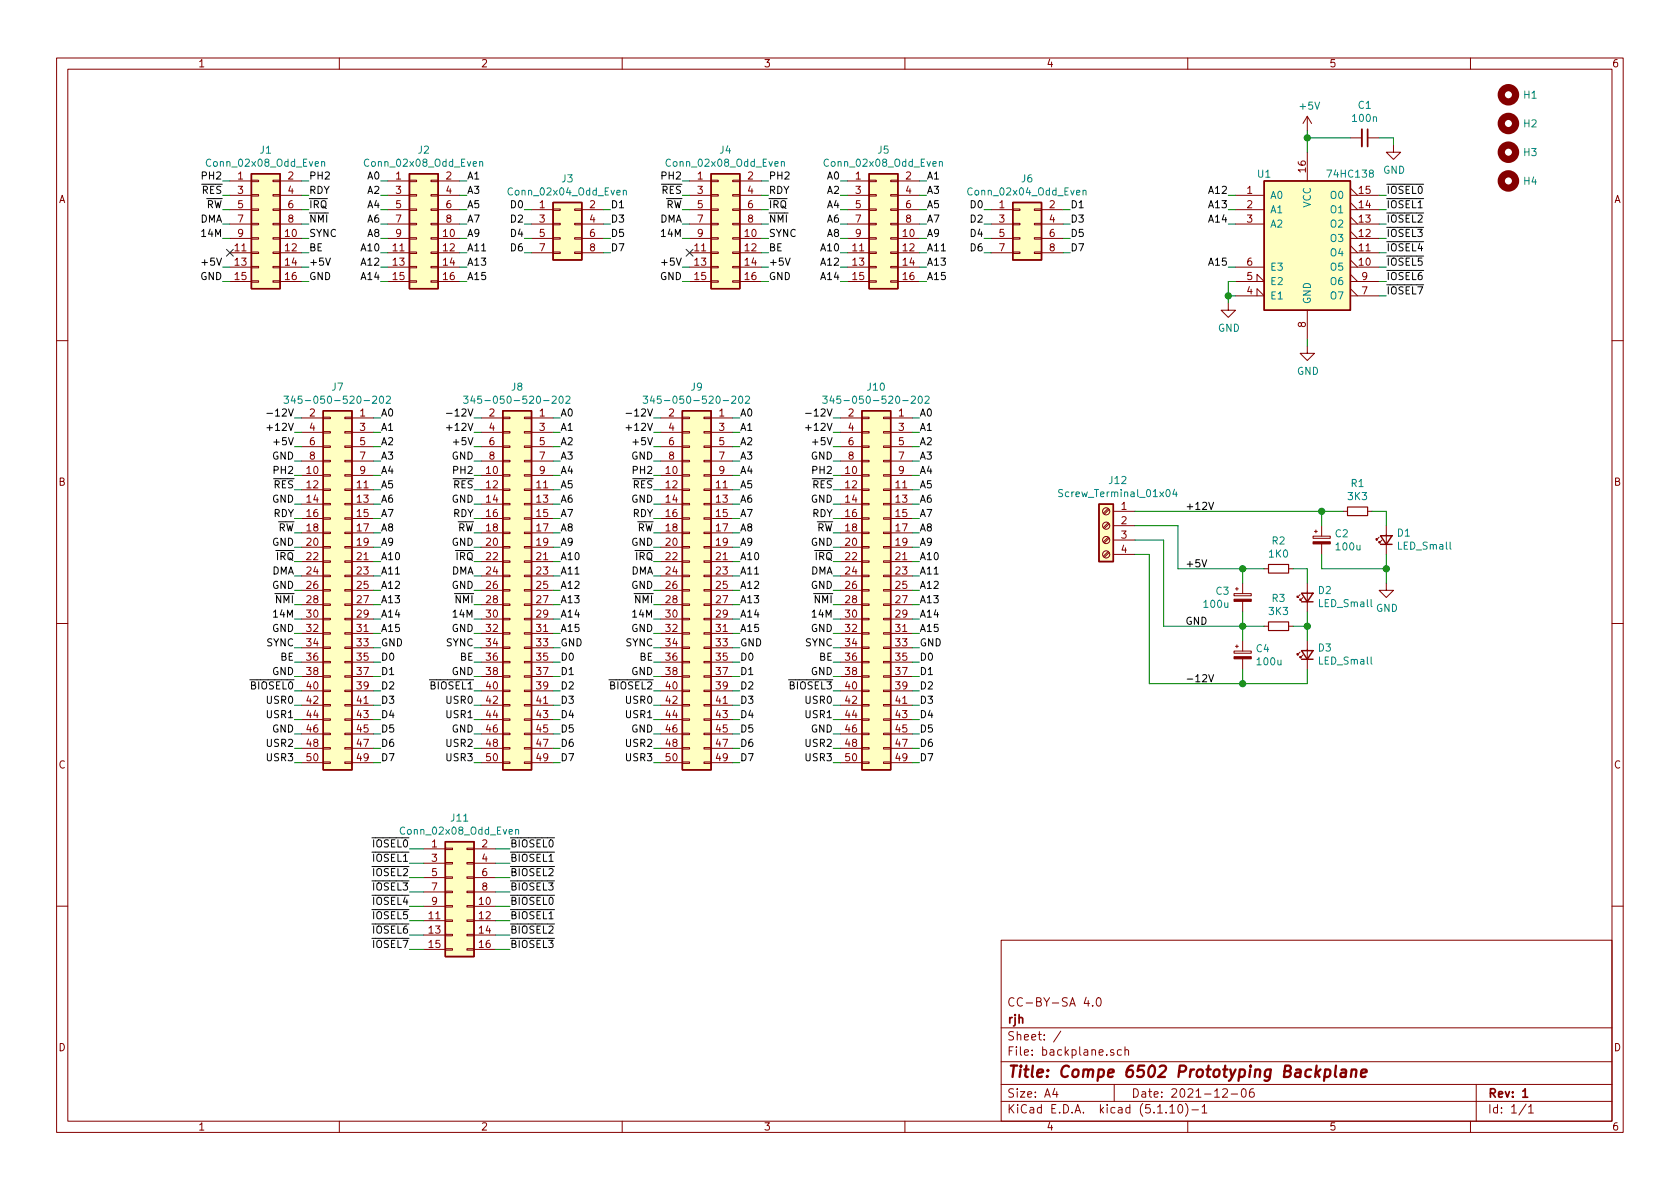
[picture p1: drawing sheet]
EESchema Schematic File Version 4
EELAYER 30 0
EELAYER END
$Descr A4 11693 8268
encoding utf-8
Sheet 1 1
Title "Compe 6502 Prototyping Backplane"
Date "2021-12-06"
Rev "1"
Comp "rjh"
Comment1 "CC-BY-SA 4.0"
Comment2 ""
Comment3 ""
Comment4 ""
$EndDescr
$Comp
L Connector_Generic:Conn_02x08_Odd_Even J1
U 1 1
P 1800 1550
F 0 "J1" H 1850 2067 50  0000 C CNN
F 1 "Conn_02x08_Odd_Even" H 1850 1976 50  0000 C CNN
F 2 "Connector_IDC:IDC-Header_2x08_P2.54mm_Vertical" H 1800 1550 50  0001 C CNN
F 3 "~" H 1800 1550 50  0001 C CNN
F 4 "302-S161" H 1800 1550 50  0001 C CNN "MPN"
F 5 "On Shore" H 1800 1550 50  0001 C CNN "Manufacturer"
	1    1800 1550
	1    0    0    -1  
$EndComp
Text Label 1550 1250 2    50   ~ 0
PH2
Text Label 1550 1350 2    50   ~ 0
~RES
Text Label 1550 1450 2    50   ~ 0
~RW
Text Label 2150 1250 0    50   ~ 0
PH2
Text Label 2150 1350 0    50   ~ 0
RDY
Text Label 2150 1450 0    50   ~ 0
~IRQ
Text Label 2150 1550 0    50   ~ 0
~NMI
Text Label 2150 1650 0    50   ~ 0
SYNC
Text Label 2150 1750 0    50   ~ 0
BE
Text Label 2150 1850 0    50   ~ 0
+5V
Text Label 2150 1950 0    50   ~ 0
GND
Text Label 1550 1950 2    50   ~ 0
GND
Text Label 1550 1850 2    50   ~ 0
+5V
Wire Wire Line
	1550 1250 1600 1250
Wire Wire Line
	1550 1350 1600 1350
Wire Wire Line
	1550 1450 1600 1450
Wire Wire Line
	1550 1850 1600 1850
Wire Wire Line
	1550 1950 1600 1950
Wire Wire Line
	2100 1250 2150 1250
Wire Wire Line
	2100 1350 2150 1350
Wire Wire Line
	2100 1450 2150 1450
Wire Wire Line
	2100 1550 2150 1550
Wire Wire Line
	2100 1650 2150 1650
Wire Wire Line
	2100 1750 2150 1750
Wire Wire Line
	2100 1850 2150 1850
Wire Wire Line
	2100 1950 2150 1950
NoConn ~ 1600 1750
$Comp
L Connector_Generic:Conn_02x08_Odd_Even J2
U 1 1
P 2900 1550
F 0 "J2" H 2950 2067 50  0000 C CNN
F 1 "Conn_02x08_Odd_Even" H 2950 1976 50  0000 C CNN
F 2 "Connector_IDC:IDC-Header_2x08_P2.54mm_Vertical" H 2900 1550 50  0001 C CNN
F 3 "~" H 2900 1550 50  0001 C CNN
F 4 "302-S161" H 2900 1550 50  0001 C CNN "MPN"
F 5 "On Shore" H 2900 1550 50  0001 C CNN "Manufacturer"
	1    2900 1550
	1    0    0    -1  
$EndComp
Text Label 2650 1250 2    50   ~ 0
A0
Text Label 2650 1350 2    50   ~ 0
A2
Text Label 2650 1450 2    50   ~ 0
A4
Text Label 2650 1550 2    50   ~ 0
A6
Text Label 2650 1650 2    50   ~ 0
A8
Text Label 2650 1750 2    50   ~ 0
A10
Text Label 2650 1850 2    50   ~ 0
A12
Text Label 2650 1950 2    50   ~ 0
A14
Text Label 3250 1250 0    50   ~ 0
A1
Text Label 3250 1350 0    50   ~ 0
A3
Text Label 3250 1450 0    50   ~ 0
A5
Text Label 3250 1550 0    50   ~ 0
A7
Text Label 3250 1650 0    50   ~ 0
A9
Text Label 3250 1750 0    50   ~ 0
A11
Text Label 3250 1850 0    50   ~ 0
A13
Text Label 3250 1950 0    50   ~ 0
A15
Wire Wire Line
	2650 1250 2700 1250
Wire Wire Line
	2650 1350 2700 1350
Wire Wire Line
	2650 1450 2700 1450
Wire Wire Line
	2650 1550 2700 1550
Wire Wire Line
	2650 1650 2700 1650
Wire Wire Line
	2650 1750 2700 1750
Wire Wire Line
	2650 1850 2700 1850
Wire Wire Line
	2650 1950 2700 1950
Wire Wire Line
	3200 1250 3250 1250
Wire Wire Line
	3200 1350 3250 1350
Wire Wire Line
	3200 1450 3250 1450
Wire Wire Line
	3200 1550 3250 1550
Wire Wire Line
	3200 1650 3250 1650
Wire Wire Line
	3200 1750 3250 1750
Wire Wire Line
	3200 1850 3250 1850
Wire Wire Line
	3200 1950 3250 1950
$Comp
L Connector_Generic:Conn_02x04_Odd_Even J3
U 1 1
P 3900 1550
F 0 "J3" H 3950 1867 50  0000 C CNN
F 1 "Conn_02x04_Odd_Even" H 3950 1776 50  0000 C CNN
F 2 "Connector_IDC:IDC-Header_2x04_P2.54mm_Vertical" H 3900 1550 50  0001 C CNN
F 3 "~" H 3900 1550 50  0001 C CNN
F 4 "75869-132LF" H 3900 1550 50  0001 C CNN "MPN"
F 5 "Amphenol FCI" H 3900 1550 50  0001 C CNN "Manufacturer"
	1    3900 1550
	1    0    0    -1  
$EndComp
Text Label 3650 1450 2    50   ~ 0
D0
Text Label 3650 1550 2    50   ~ 0
D2
Text Label 3650 1650 2    50   ~ 0
D4
Text Label 3650 1750 2    50   ~ 0
D6
Text Label 4250 1450 0    50   ~ 0
D1
Text Label 4250 1550 0    50   ~ 0
D3
Text Label 4250 1650 0    50   ~ 0
D5
Text Label 4250 1750 0    50   ~ 0
D7
Wire Wire Line
	3650 1450 3700 1450
Wire Wire Line
	3650 1550 3700 1550
Wire Wire Line
	3650 1650 3700 1650
Wire Wire Line
	3650 1750 3700 1750
Wire Wire Line
	4200 1450 4250 1450
Wire Wire Line
	4200 1550 4250 1550
Wire Wire Line
	4200 1650 4250 1650
Wire Wire Line
	4200 1750 4250 1750
$Comp
L 74xx:74LS138 U1
U 1 1
P 9100 1650
F 0 "U1" H 8800 2100 50  0000 C CNN
F 1 "74HC138" H 9400 2100 50  0000 C CNN
F 2 "Package_DIP:DIP-16_W7.62mm_LongPads" H 9100 1650 50  0001 C CNN
F 3 "http://www.ti.com/lit/gpn/sn74HC138" H 9100 1650 50  0001 C CNN
F 4 "SN74HC138N" H 9100 1650 50  0001 C CNN "MPN"
F 5 "Texas Instruments" H 9100 1650 50  0001 C CNN "Manufacturer"
	1    9100 1650
	1    0    0    -1  
$EndComp
Text Label 8550 1850 2    50   ~ 0
A15
Text Label 8550 1550 2    50   ~ 0
A14
Text Label 8550 1450 2    50   ~ 0
A13
Text Label 8550 1350 2    50   ~ 0
A12
Wire Wire Line
	8550 1350 8600 1350
Wire Wire Line
	8550 1450 8600 1450
Wire Wire Line
	8550 1550 8600 1550
Wire Wire Line
	8550 1850 8600 1850
$Comp
L power:GND #PWR02
U 1 1
P 8550 2100
F 0 "#PWR02" H 8550 1850 50  0001 C CNN
F 1 "GND" H 8555 1927 50  0000 C CNN
F 2 "" H 8550 2100 50  0001 C CNN
F 3 "" H 8550 2100 50  0001 C CNN
	1    8550 2100
	1    0    0    -1  
$EndComp
Wire Wire Line
	8600 1950 8550 1950
Wire Wire Line
	8550 1950 8550 2050
Wire Wire Line
	8550 2050 8600 2050
Connection ~ 8550 2050
Wire Wire Line
	8550 2050 8550 2100
$Comp
L power:GND #PWR03
U 1 1
P 9100 2400
F 0 "#PWR03" H 9100 2150 50  0001 C CNN
F 1 "GND" H 9105 2227 50  0000 C CNN
F 2 "" H 9100 2400 50  0001 C CNN
F 3 "" H 9100 2400 50  0001 C CNN
	1    9100 2400
	1    0    0    -1  
$EndComp
Wire Wire Line
	9100 2350 9100 2400
$Comp
L power:+5V #PWR01
U 1 1
P 9100 900
F 0 "#PWR01" H 9100 750 50  0001 C CNN
F 1 "+5V" H 9115 1073 50  0000 C CNN
F 2 "" H 9100 900 50  0001 C CNN
F 3 "" H 9100 900 50  0001 C CNN
	1    9100 900 
	1    0    0    -1  
$EndComp
Wire Wire Line
	9100 900  9100 950 
Wire Wire Line
	9600 1350 9650 1350
Wire Wire Line
	9600 1450 9650 1450
Wire Wire Line
	9600 1550 9650 1550
Wire Wire Line
	9600 1650 9650 1650
Wire Wire Line
	9600 1750 9650 1750
Wire Wire Line
	9600 1850 9650 1850
Wire Wire Line
	9600 1950 9650 1950
Wire Wire Line
	9600 2050 9650 2050
$Comp
L Connector_Generic:Conn_02x08_Odd_Even J4
U 1 1
P 5000 1550
F 0 "J4" H 5050 2067 50  0000 C CNN
F 1 "Conn_02x08_Odd_Even" H 5050 1976 50  0000 C CNN
F 2 "Connector_IDC:IDC-Header_2x08_P2.54mm_Vertical" H 5000 1550 50  0001 C CNN
F 3 "~" H 5000 1550 50  0001 C CNN
F 4 "302-S161" H 5000 1550 50  0001 C CNN "MPN"
F 5 "On Shore" H 5000 1550 50  0001 C CNN "Manufacturer"
	1    5000 1550
	1    0    0    -1  
$EndComp
Text Label 4750 1250 2    50   ~ 0
PH2
Text Label 4750 1350 2    50   ~ 0
~RES
Text Label 4750 1450 2    50   ~ 0
~RW
Text Label 5350 1250 0    50   ~ 0
PH2
Text Label 5350 1350 0    50   ~ 0
RDY
Text Label 5350 1450 0    50   ~ 0
~IRQ
Text Label 5350 1550 0    50   ~ 0
~NMI
Text Label 5350 1650 0    50   ~ 0
SYNC
Text Label 5350 1750 0    50   ~ 0
BE
Text Label 5350 1850 0    50   ~ 0
+5V
Text Label 5350 1950 0    50   ~ 0
GND
Text Label 4750 1950 2    50   ~ 0
GND
Text Label 4750 1850 2    50   ~ 0
+5V
Wire Wire Line
	4750 1250 4800 1250
Wire Wire Line
	4750 1350 4800 1350
Wire Wire Line
	4750 1450 4800 1450
Wire Wire Line
	4750 1850 4800 1850
Wire Wire Line
	4750 1950 4800 1950
Wire Wire Line
	5300 1250 5350 1250
Wire Wire Line
	5300 1350 5350 1350
Wire Wire Line
	5300 1450 5350 1450
Wire Wire Line
	5300 1550 5350 1550
Wire Wire Line
	5300 1650 5350 1650
Wire Wire Line
	5300 1750 5350 1750
Wire Wire Line
	5300 1850 5350 1850
Wire Wire Line
	5300 1950 5350 1950
NoConn ~ 4800 1750
$Comp
L Connector_Generic:Conn_02x08_Odd_Even J5
U 1 1
P 6100 1550
F 0 "J5" H 6150 2067 50  0000 C CNN
F 1 "Conn_02x08_Odd_Even" H 6150 1976 50  0000 C CNN
F 2 "Connector_IDC:IDC-Header_2x08_P2.54mm_Vertical" H 6100 1550 50  0001 C CNN
F 3 "~" H 6100 1550 50  0001 C CNN
F 4 "302-S161" H 6100 1550 50  0001 C CNN "MPN"
F 5 "On Shore" H 6100 1550 50  0001 C CNN "Manufacturer"
	1    6100 1550
	1    0    0    -1  
$EndComp
Text Label 5850 1250 2    50   ~ 0
A0
Text Label 5850 1350 2    50   ~ 0
A2
Text Label 5850 1450 2    50   ~ 0
A4
Text Label 5850 1550 2    50   ~ 0
A6
Text Label 5850 1650 2    50   ~ 0
A8
Text Label 5850 1750 2    50   ~ 0
A10
Text Label 5850 1850 2    50   ~ 0
A12
Text Label 5850 1950 2    50   ~ 0
A14
Text Label 6450 1250 0    50   ~ 0
A1
Text Label 6450 1350 0    50   ~ 0
A3
Text Label 6450 1450 0    50   ~ 0
A5
Text Label 6450 1550 0    50   ~ 0
A7
Text Label 6450 1650 0    50   ~ 0
A9
Text Label 6450 1750 0    50   ~ 0
A11
Text Label 6450 1850 0    50   ~ 0
A13
Text Label 6450 1950 0    50   ~ 0
A15
Wire Wire Line
	5850 1250 5900 1250
Wire Wire Line
	5850 1350 5900 1350
Wire Wire Line
	5850 1450 5900 1450
Wire Wire Line
	5850 1550 5900 1550
Wire Wire Line
	5850 1650 5900 1650
Wire Wire Line
	5850 1750 5900 1750
Wire Wire Line
	5850 1850 5900 1850
Wire Wire Line
	5850 1950 5900 1950
Wire Wire Line
	6400 1250 6450 1250
Wire Wire Line
	6400 1350 6450 1350
Wire Wire Line
	6400 1450 6450 1450
Wire Wire Line
	6400 1550 6450 1550
Wire Wire Line
	6400 1650 6450 1650
Wire Wire Line
	6400 1750 6450 1750
Wire Wire Line
	6400 1850 6450 1850
Wire Wire Line
	6400 1950 6450 1950
$Comp
L Connector_Generic:Conn_02x04_Odd_Even J6
U 1 1
P 7100 1550
F 0 "J6" H 7150 1867 50  0000 C CNN
F 1 "Conn_02x04_Odd_Even" H 7150 1776 50  0000 C CNN
F 2 "Connector_IDC:IDC-Header_2x04_P2.54mm_Vertical" H 7100 1550 50  0001 C CNN
F 3 "~" H 7100 1550 50  0001 C CNN
F 4 "75869-132LF" H 7100 1550 50  0001 C CNN "MPN"
F 5 "Amphenol FCI" H 7100 1550 50  0001 C CNN "Manufacturer"
	1    7100 1550
	1    0    0    -1  
$EndComp
Text Label 6850 1450 2    50   ~ 0
D0
Text Label 6850 1550 2    50   ~ 0
D2
Text Label 6850 1650 2    50   ~ 0
D4
Text Label 6850 1750 2    50   ~ 0
D6
Text Label 7450 1450 0    50   ~ 0
D1
Text Label 7450 1550 0    50   ~ 0
D3
Text Label 7450 1650 0    50   ~ 0
D5
Text Label 7450 1750 0    50   ~ 0
D7
Wire Wire Line
	6850 1450 6900 1450
Wire Wire Line
	6850 1550 6900 1550
Wire Wire Line
	6850 1650 6900 1650
Wire Wire Line
	6850 1750 6900 1750
Wire Wire Line
	7400 1450 7450 1450
Wire Wire Line
	7400 1550 7450 1550
Wire Wire Line
	7400 1650 7450 1650
Wire Wire Line
	7400 1750 7450 1750
$Comp
L Connector_Generic:Conn_02x25_Odd_Even J7
U 1 1
P 2400 4100
F 0 "J7" H 2450 5517 50  0000 C CNN
F 1 "345-050-520-202" H 2450 5426 50  0000 C CNN
F 2 "Connectors_Custom:EDAC_345-050-520-202" H 2400 4100 50  0001 C CNN
F 3 "~" H 2400 4100 50  0001 C CNN
F 4 "345-050-520-202" H 2400 4100 50  0001 C CNN "MPN"
F 5 "EDAC" H 2400 4100 50  0001 C CNN "Manufacturer"
	1    2400 4100
	-1   0    0    -1  
$EndComp
Wire Wire Line
	2050 2900 2100 2900
Wire Wire Line
	2050 3000 2100 3000
Wire Wire Line
	2050 3100 2100 3100
Wire Wire Line
	2050 3200 2100 3200
Wire Wire Line
	2050 3300 2100 3300
Wire Wire Line
	2050 3400 2100 3400
Wire Wire Line
	2050 3500 2100 3500
Wire Wire Line
	2050 3600 2100 3600
Wire Wire Line
	2050 3700 2100 3700
Wire Wire Line
	2050 3800 2100 3800
Wire Wire Line
	2050 3900 2100 3900
Wire Wire Line
	2050 4000 2100 4000
Wire Wire Line
	2050 4100 2100 4100
Wire Wire Line
	2050 4200 2100 4200
Wire Wire Line
	2050 4300 2100 4300
Wire Wire Line
	2050 4400 2100 4400
Wire Wire Line
	2050 4500 2100 4500
Wire Wire Line
	2050 4600 2100 4600
Wire Wire Line
	2050 4700 2100 4700
Wire Wire Line
	2050 4800 2100 4800
Wire Wire Line
	2050 4900 2100 4900
Wire Wire Line
	2050 5000 2100 5000
Wire Wire Line
	2050 5100 2100 5100
Wire Wire Line
	2050 5200 2100 5200
Wire Wire Line
	2050 5300 2100 5300
Wire Wire Line
	2600 2900 2650 2900
Wire Wire Line
	2600 3000 2650 3000
Wire Wire Line
	2600 3100 2650 3100
Wire Wire Line
	2600 3200 2650 3200
Wire Wire Line
	2600 3300 2650 3300
Wire Wire Line
	2600 3400 2650 3400
Wire Wire Line
	2600 3500 2650 3500
Wire Wire Line
	2600 3600 2650 3600
Wire Wire Line
	2600 3700 2650 3700
Wire Wire Line
	2600 3800 2650 3800
Wire Wire Line
	2600 3900 2650 3900
Wire Wire Line
	2600 4000 2650 4000
Wire Wire Line
	2600 4100 2650 4100
Wire Wire Line
	2600 4200 2650 4200
Wire Wire Line
	2600 4300 2650 4300
Wire Wire Line
	2600 4400 2650 4400
Wire Wire Line
	2600 4500 2650 4500
Wire Wire Line
	2600 4600 2650 4600
Wire Wire Line
	2600 4700 2650 4700
Wire Wire Line
	2600 4800 2650 4800
Wire Wire Line
	2600 4900 2650 4900
Wire Wire Line
	2600 5000 2650 5000
Wire Wire Line
	2600 5100 2650 5100
Wire Wire Line
	2600 5200 2650 5200
Wire Wire Line
	2600 5300 2650 5300
$Comp
L Connector_Generic:Conn_02x25_Odd_Even J8
U 1 1
P 3650 4100
F 0 "J8" H 3700 5517 50  0000 C CNN
F 1 "345-050-520-202" H 3700 5426 50  0000 C CNN
F 2 "Connectors_Custom:EDAC_345-050-520-202" H 3650 4100 50  0001 C CNN
F 3 "~" H 3650 4100 50  0001 C CNN
F 4 "345-050-520-202" H 3650 4100 50  0001 C CNN "MPN"
F 5 "EDAC" H 3650 4100 50  0001 C CNN "Manufacturer"
	1    3650 4100
	-1   0    0    -1  
$EndComp
Wire Wire Line
	3300 2900 3350 2900
Wire Wire Line
	3300 3000 3350 3000
Wire Wire Line
	3300 3100 3350 3100
Wire Wire Line
	3300 3200 3350 3200
Wire Wire Line
	3300 3300 3350 3300
Wire Wire Line
	3300 3400 3350 3400
Wire Wire Line
	3300 3500 3350 3500
Wire Wire Line
	3300 3600 3350 3600
Wire Wire Line
	3300 3700 3350 3700
Wire Wire Line
	3300 3800 3350 3800
Wire Wire Line
	3300 3900 3350 3900
Wire Wire Line
	3300 4000 3350 4000
Wire Wire Line
	3300 4100 3350 4100
Wire Wire Line
	3300 4200 3350 4200
Wire Wire Line
	3300 4300 3350 4300
Wire Wire Line
	3300 4400 3350 4400
Wire Wire Line
	3300 4500 3350 4500
Wire Wire Line
	3300 4600 3350 4600
Wire Wire Line
	3300 4700 3350 4700
Wire Wire Line
	3300 4800 3350 4800
Wire Wire Line
	3300 4900 3350 4900
Wire Wire Line
	3300 5000 3350 5000
Wire Wire Line
	3300 5100 3350 5100
Wire Wire Line
	3300 5200 3350 5200
Wire Wire Line
	3300 5300 3350 5300
Wire Wire Line
	3850 2900 3900 2900
Wire Wire Line
	3850 3000 3900 3000
Wire Wire Line
	3850 3100 3900 3100
Wire Wire Line
	3850 3200 3900 3200
Wire Wire Line
	3850 3300 3900 3300
Wire Wire Line
	3850 3400 3900 3400
Wire Wire Line
	3850 3500 3900 3500
Wire Wire Line
	3850 3600 3900 3600
Wire Wire Line
	3850 3700 3900 3700
Wire Wire Line
	3850 3800 3900 3800
Wire Wire Line
	3850 3900 3900 3900
Wire Wire Line
	3850 4000 3900 4000
Wire Wire Line
	3850 4100 3900 4100
Wire Wire Line
	3850 4200 3900 4200
Wire Wire Line
	3850 4300 3900 4300
Wire Wire Line
	3850 4400 3900 4400
Wire Wire Line
	3850 4500 3900 4500
Wire Wire Line
	3850 4600 3900 4600
Wire Wire Line
	3850 4700 3900 4700
Wire Wire Line
	3850 4800 3900 4800
Wire Wire Line
	3850 4900 3900 4900
Wire Wire Line
	3850 5000 3900 5000
Wire Wire Line
	3850 5100 3900 5100
Wire Wire Line
	3850 5200 3900 5200
Wire Wire Line
	3850 5300 3900 5300
$Comp
L Connector_Generic:Conn_02x25_Odd_Even J9
U 1 1
P 4900 4100
F 0 "J9" H 4950 5517 50  0000 C CNN
F 1 "345-050-520-202" H 4950 5426 50  0000 C CNN
F 2 "Connectors_Custom:EDAC_345-050-520-202" H 4900 4100 50  0001 C CNN
F 3 "~" H 4900 4100 50  0001 C CNN
F 4 "345-050-520-202" H 4900 4100 50  0001 C CNN "MPN"
F 5 "EDAC" H 4900 4100 50  0001 C CNN "Manufacturer"
	1    4900 4100
	-1   0    0    -1  
$EndComp
Wire Wire Line
	4550 2900 4600 2900
Wire Wire Line
	4550 3000 4600 3000
Wire Wire Line
	4550 3100 4600 3100
Wire Wire Line
	4550 3200 4600 3200
Wire Wire Line
	4550 3300 4600 3300
Wire Wire Line
	4550 3400 4600 3400
Wire Wire Line
	4550 3500 4600 3500
Wire Wire Line
	4550 3600 4600 3600
Wire Wire Line
	4550 3700 4600 3700
Wire Wire Line
	4550 3800 4600 3800
Wire Wire Line
	4550 3900 4600 3900
Wire Wire Line
	4550 4000 4600 4000
Wire Wire Line
	4550 4100 4600 4100
Wire Wire Line
	4550 4200 4600 4200
Wire Wire Line
	4550 4300 4600 4300
Wire Wire Line
	4550 4400 4600 4400
Wire Wire Line
	4550 4500 4600 4500
Wire Wire Line
	4550 4600 4600 4600
Wire Wire Line
	4550 4700 4600 4700
Wire Wire Line
	4550 4800 4600 4800
Wire Wire Line
	4550 4900 4600 4900
Wire Wire Line
	4550 5000 4600 5000
Wire Wire Line
	4550 5100 4600 5100
Wire Wire Line
	4550 5200 4600 5200
Wire Wire Line
	4550 5300 4600 5300
Wire Wire Line
	5100 2900 5150 2900
Wire Wire Line
	5100 3000 5150 3000
Wire Wire Line
	5100 3100 5150 3100
Wire Wire Line
	5100 3200 5150 3200
Wire Wire Line
	5100 3300 5150 3300
Wire Wire Line
	5100 3400 5150 3400
Wire Wire Line
	5100 3500 5150 3500
Wire Wire Line
	5100 3600 5150 3600
Wire Wire Line
	5100 3700 5150 3700
Wire Wire Line
	5100 3800 5150 3800
Wire Wire Line
	5100 3900 5150 3900
Wire Wire Line
	5100 4000 5150 4000
Wire Wire Line
	5100 4100 5150 4100
Wire Wire Line
	5100 4200 5150 4200
Wire Wire Line
	5100 4300 5150 4300
Wire Wire Line
	5100 4400 5150 4400
Wire Wire Line
	5100 4500 5150 4500
Wire Wire Line
	5100 4600 5150 4600
Wire Wire Line
	5100 4700 5150 4700
Wire Wire Line
	5100 4800 5150 4800
Wire Wire Line
	5100 4900 5150 4900
Wire Wire Line
	5100 5000 5150 5000
Wire Wire Line
	5100 5100 5150 5100
Wire Wire Line
	5100 5200 5150 5200
Wire Wire Line
	5100 5300 5150 5300
$Comp
L Connector_Generic:Conn_02x25_Odd_Even J10
U 1 1
P 6150 4100
F 0 "J10" H 6200 5517 50  0000 C CNN
F 1 "345-050-520-202" H 6200 5426 50  0000 C CNN
F 2 "Connectors_Custom:EDAC_345-050-520-202" H 6150 4100 50  0001 C CNN
F 3 "~" H 6150 4100 50  0001 C CNN
F 4 "345-050-520-202" H 6150 4100 50  0001 C CNN "MPN"
F 5 "EDAC" H 6150 4100 50  0001 C CNN "Manufacturer"
	1    6150 4100
	-1   0    0    -1  
$EndComp
Wire Wire Line
	5800 2900 5850 2900
Wire Wire Line
	5800 3000 5850 3000
Wire Wire Line
	5800 3100 5850 3100
Wire Wire Line
	5800 3200 5850 3200
Wire Wire Line
	5800 3300 5850 3300
Wire Wire Line
	5800 3400 5850 3400
Wire Wire Line
	5800 3500 5850 3500
Wire Wire Line
	5800 3600 5850 3600
Wire Wire Line
	5800 3700 5850 3700
Wire Wire Line
	5800 3800 5850 3800
Wire Wire Line
	5800 3900 5850 3900
Wire Wire Line
	5800 4000 5850 4000
Wire Wire Line
	5800 4100 5850 4100
Wire Wire Line
	5800 4200 5850 4200
Wire Wire Line
	5800 4300 5850 4300
Wire Wire Line
	5800 4400 5850 4400
Wire Wire Line
	5800 4500 5850 4500
Wire Wire Line
	5800 4600 5850 4600
Wire Wire Line
	5800 4700 5850 4700
Wire Wire Line
	5800 4800 5850 4800
Wire Wire Line
	5800 4900 5850 4900
Wire Wire Line
	5800 5000 5850 5000
Wire Wire Line
	5800 5100 5850 5100
Wire Wire Line
	5800 5200 5850 5200
Wire Wire Line
	5800 5300 5850 5300
Wire Wire Line
	6350 2900 6400 2900
Wire Wire Line
	6350 3000 6400 3000
Wire Wire Line
	6350 3100 6400 3100
Wire Wire Line
	6350 3200 6400 3200
Wire Wire Line
	6350 3300 6400 3300
Wire Wire Line
	6350 3400 6400 3400
Wire Wire Line
	6350 3500 6400 3500
Wire Wire Line
	6350 3600 6400 3600
Wire Wire Line
	6350 3700 6400 3700
Wire Wire Line
	6350 3800 6400 3800
Wire Wire Line
	6350 3900 6400 3900
Wire Wire Line
	6350 4000 6400 4000
Wire Wire Line
	6350 4100 6400 4100
Wire Wire Line
	6350 4200 6400 4200
Wire Wire Line
	6350 4300 6400 4300
Wire Wire Line
	6350 4400 6400 4400
Wire Wire Line
	6350 4500 6400 4500
Wire Wire Line
	6350 4600 6400 4600
Wire Wire Line
	6350 4700 6400 4700
Wire Wire Line
	6350 4800 6400 4800
Wire Wire Line
	6350 4900 6400 4900
Wire Wire Line
	6350 5000 6400 5000
Wire Wire Line
	6350 5100 6400 5100
Wire Wire Line
	6350 5200 6400 5200
Wire Wire Line
	6350 5300 6400 5300
Text Label 1550 1550 2    50   ~ 0
DMA
Text Label 4750 1550 2    50   ~ 0
DMA
Wire Wire Line
	4800 1550 4750 1550
Wire Wire Line
	1600 1550 1550 1550
Text Label 9650 1350 0    50   ~ 0
~IOSEL0
Text Label 9650 1450 0    50   ~ 0
~IOSEL1
Text Label 9650 1550 0    50   ~ 0
~IOSEL2
Text Label 9650 1650 0    50   ~ 0
~IOSEL3
Text Label 9650 1750 0    50   ~ 0
~IOSEL4
Text Label 9650 1850 0    50   ~ 0
~IOSEL5
Text Label 9650 1950 0    50   ~ 0
~IOSEL6
Text Label 9650 2050 0    50   ~ 0
~IOSEL7
Text Label 2850 6600 2    50   ~ 0
~IOSEL7
Text Label 2850 6500 2    50   ~ 0
~IOSEL6
Text Label 2850 6400 2    50   ~ 0
~IOSEL5
Text Label 2850 6300 2    50   ~ 0
~IOSEL4
Text Label 2850 6200 2    50   ~ 0
~IOSEL3
Text Label 2850 6100 2    50   ~ 0
~IOSEL2
Text Label 2850 6000 2    50   ~ 0
~IOSEL1
Text Label 2850 5900 2    50   ~ 0
~IOSEL0
$Comp
L Device:C_Small C1
U 1 1
P 9500 950
F 0 "C1" V 9271 950 50  0000 C CNN
F 1 "100n" V 9362 950 50  0000 C CNN
F 2 "Capacitor_THT:C_Disc_D5.0mm_W2.5mm_P2.50mm" H 9500 950 50  0001 C CNN
F 3 "~" H 9500 950 50  0001 C CNN
F 4 "K104K15X7RF5TL2 " H 9500 950 50  0001 C CNN "MPN"
F 5 "Vishay" H 9500 950 50  0001 C CNN "Manufacturer"
	1    9500 950 
	0    1    1    0   
$EndComp
Wire Wire Line
	9100 950  9400 950 
Connection ~ 9100 950 
Wire Wire Line
	9100 950  9100 1050
Wire Wire Line
	9600 950  9700 950 
Wire Wire Line
	9700 950  9700 1000
$Comp
L power:GND #PWR04
U 1 1
P 9700 1000
F 0 "#PWR04" H 9700 750 50  0001 C CNN
F 1 "GND" H 9705 827 50  0000 C CNN
F 2 "" H 9700 1000 50  0001 C CNN
F 3 "" H 9700 1000 50  0001 C CNN
	1    9700 1000
	1    0    0    -1  
$EndComp
$Comp
L Mechanical:MountingHole H1
U 1 1
P 10500 650
F 0 "H1" H 10600 650 50  0000 L CNN
F 1 "MountingHole" H 10600 605 50  0001 L CNN
F 2 "MountingHole:MountingHole_3.2mm_M3" H 10500 650 50  0001 C CNN
F 3 "~" H 10500 650 50  0001 C CNN
	1    10500 650 
	1    0    0    -1  
$EndComp
$Comp
L Mechanical:MountingHole H2
U 1 1
P 10500 850
F 0 "H2" H 10600 850 50  0000 L CNN
F 1 "MountingHole" H 10600 805 50  0001 L CNN
F 2 "MountingHole:MountingHole_3.2mm_M3" H 10500 850 50  0001 C CNN
F 3 "~" H 10500 850 50  0001 C CNN
	1    10500 850 
	1    0    0    -1  
$EndComp
$Comp
L Mechanical:MountingHole H3
U 1 1
P 10500 1050
F 0 "H3" H 10600 1050 50  0000 L CNN
F 1 "MountingHole" H 10600 1005 50  0001 L CNN
F 2 "MountingHole:MountingHole_3.2mm_M3" H 10500 1050 50  0001 C CNN
F 3 "~" H 10500 1050 50  0001 C CNN
	1    10500 1050
	1    0    0    -1  
$EndComp
$Comp
L Mechanical:MountingHole H4
U 1 1
P 10500 1250
F 0 "H4" H 10600 1250 50  0000 L CNN
F 1 "MountingHole" H 10600 1205 50  0001 L CNN
F 2 "MountingHole:MountingHole_3.2mm_M3" H 10500 1250 50  0001 C CNN
F 3 "~" H 10500 1250 50  0001 C CNN
	1    10500 1250
	1    0    0    -1  
$EndComp
Text Label 4750 1650 2    50   ~ 0
14M
Text Label 1550 1650 2    50   ~ 0
14M
Wire Wire Line
	4800 1650 4750 1650
Wire Wire Line
	1550 1650 1600 1650
Text Label 2650 2900 0    50   ~ 0
A0
Text Label 2650 3000 0    50   ~ 0
A1
Text Label 2650 3100 0    50   ~ 0
A2
Text Label 2650 3200 0    50   ~ 0
A3
Text Label 2650 3300 0    50   ~ 0
A4
Text Label 2650 3400 0    50   ~ 0
A5
Text Label 2650 3500 0    50   ~ 0
A6
Text Label 2650 3600 0    50   ~ 0
A7
Text Label 2650 3700 0    50   ~ 0
A8
Text Label 2650 3800 0    50   ~ 0
A9
Text Label 2650 3900 0    50   ~ 0
A10
Text Label 2650 4000 0    50   ~ 0
A11
Text Label 2650 4100 0    50   ~ 0
A12
Text Label 2650 4200 0    50   ~ 0
A13
Text Label 2650 4300 0    50   ~ 0
A14
Text Label 2650 4400 0    50   ~ 0
A15
Text Label 2650 4500 0    50   ~ 0
GND
Text Label 2650 4600 0    50   ~ 0
D0
Text Label 2650 4700 0    50   ~ 0
D1
Text Label 2650 4800 0    50   ~ 0
D2
Text Label 2650 4900 0    50   ~ 0
D3
Text Label 2650 5000 0    50   ~ 0
D4
Text Label 2650 5100 0    50   ~ 0
D5
Text Label 2650 5200 0    50   ~ 0
D6
Text Label 2650 5300 0    50   ~ 0
D7
Text Label 2050 2900 2    50   ~ 0
-12V
Text Label 2050 3000 2    50   ~ 0
+12V
Text Label 2050 3100 2    50   ~ 0
+5V
Text Label 2050 3200 2    50   ~ 0
GND
Text Label 2050 3300 2    50   ~ 0
PH2
Text Label 2050 3400 2    50   ~ 0
~RES
Text Label 2050 3500 2    50   ~ 0
GND
Text Label 2050 3600 2    50   ~ 0
RDY
Text Label 2050 3700 2    50   ~ 0
~RW
Text Label 2050 3800 2    50   ~ 0
GND
Text Label 2050 3900 2    50   ~ 0
~IRQ
Text Label 2050 4000 2    50   ~ 0
DMA
Text Label 2050 4100 2    50   ~ 0
GND
Text Label 2050 4200 2    50   ~ 0
~NMI
Text Label 2050 4300 2    50   ~ 0
14M
Text Label 2050 4400 2    50   ~ 0
GND
Text Label 2050 4500 2    50   ~ 0
SYNC
Text Label 2050 4600 2    50   ~ 0
BE
Text Label 2050 4700 2    50   ~ 0
GND
Text Label 2050 4800 2    50   ~ 0
~BIOSEL0
Text Label 2050 4900 2    50   ~ 0
USR0
Text Label 2050 5000 2    50   ~ 0
USR1
Text Label 2050 5100 2    50   ~ 0
GND
Text Label 2050 5200 2    50   ~ 0
USR2
Text Label 2050 5300 2    50   ~ 0
USR3
Text Label 3300 2900 2    50   ~ 0
-12V
Text Label 3300 3000 2    50   ~ 0
+12V
Text Label 3300 3100 2    50   ~ 0
+5V
Text Label 3300 3200 2    50   ~ 0
GND
Text Label 3300 3300 2    50   ~ 0
PH2
Text Label 3300 3400 2    50   ~ 0
~RES
Text Label 3300 3500 2    50   ~ 0
GND
Text Label 3300 3600 2    50   ~ 0
RDY
Text Label 3300 3700 2    50   ~ 0
~RW
Text Label 3300 3800 2    50   ~ 0
GND
Text Label 3300 3900 2    50   ~ 0
~IRQ
Text Label 3300 4000 2    50   ~ 0
DMA
Text Label 3300 4100 2    50   ~ 0
GND
Text Label 3300 4200 2    50   ~ 0
~NMI
Text Label 3300 4300 2    50   ~ 0
14M
Text Label 3300 4400 2    50   ~ 0
GND
Text Label 3300 4500 2    50   ~ 0
SYNC
Text Label 3300 4600 2    50   ~ 0
BE
Text Label 3300 4700 2    50   ~ 0
GND
Text Label 3300 4800 2    50   ~ 0
~BIOSEL1
Text Label 3300 4900 2    50   ~ 0
USR0
Text Label 3300 5000 2    50   ~ 0
USR1
Text Label 3300 5100 2    50   ~ 0
GND
Text Label 3300 5200 2    50   ~ 0
USR2
Text Label 3300 5300 2    50   ~ 0
USR3
Text Label 4550 2900 2    50   ~ 0
-12V
Text Label 4550 3000 2    50   ~ 0
+12V
Text Label 4550 3100 2    50   ~ 0
+5V
Text Label 4550 3200 2    50   ~ 0
GND
Text Label 4550 3300 2    50   ~ 0
PH2
Text Label 4550 3400 2    50   ~ 0
~RES
Text Label 4550 3500 2    50   ~ 0
GND
Text Label 4550 3600 2    50   ~ 0
RDY
Text Label 4550 3700 2    50   ~ 0
~RW
Text Label 4550 3800 2    50   ~ 0
GND
Text Label 4550 3900 2    50   ~ 0
~IRQ
Text Label 4550 4000 2    50   ~ 0
DMA
Text Label 4550 4100 2    50   ~ 0
GND
Text Label 4550 4200 2    50   ~ 0
~NMI
Text Label 4550 4300 2    50   ~ 0
14M
Text Label 4550 4400 2    50   ~ 0
GND
Text Label 4550 4500 2    50   ~ 0
SYNC
Text Label 4550 4600 2    50   ~ 0
BE
Text Label 4550 4700 2    50   ~ 0
GND
Text Label 4550 4800 2    50   ~ 0
~BIOSEL2
Text Label 4550 4900 2    50   ~ 0
USR0
Text Label 4550 5000 2    50   ~ 0
USR1
Text Label 4550 5100 2    50   ~ 0
GND
Text Label 4550 5200 2    50   ~ 0
USR2
Text Label 4550 5300 2    50   ~ 0
USR3
Text Label 5800 2900 2    50   ~ 0
-12V
Text Label 5800 3000 2    50   ~ 0
+12V
Text Label 5800 3100 2    50   ~ 0
+5V
Text Label 5800 3200 2    50   ~ 0
GND
Text Label 5800 3300 2    50   ~ 0
PH2
Text Label 5800 3400 2    50   ~ 0
~RES
Text Label 5800 3500 2    50   ~ 0
GND
Text Label 5800 3600 2    50   ~ 0
RDY
Text Label 5800 3700 2    50   ~ 0
~RW
Text Label 5800 3800 2    50   ~ 0
GND
Text Label 5800 3900 2    50   ~ 0
~IRQ
Text Label 5800 4000 2    50   ~ 0
DMA
Text Label 5800 4100 2    50   ~ 0
GND
Text Label 5800 4200 2    50   ~ 0
~NMI
Text Label 5800 4300 2    50   ~ 0
14M
Text Label 5800 4400 2    50   ~ 0
GND
Text Label 5800 4500 2    50   ~ 0
SYNC
Text Label 5800 4600 2    50   ~ 0
BE
Text Label 5800 4700 2    50   ~ 0
GND
Text Label 5800 4800 2    50   ~ 0
~BIOSEL3
Text Label 5800 4900 2    50   ~ 0
USR0
Text Label 5800 5000 2    50   ~ 0
USR1
Text Label 5800 5100 2    50   ~ 0
GND
Text Label 5800 5200 2    50   ~ 0
USR2
Text Label 5800 5300 2    50   ~ 0
USR3
Text Label 3900 2900 0    50   ~ 0
A0
Text Label 3900 3000 0    50   ~ 0
A1
Text Label 3900 3100 0    50   ~ 0
A2
Text Label 3900 3200 0    50   ~ 0
A3
Text Label 3900 3300 0    50   ~ 0
A4
Text Label 3900 3400 0    50   ~ 0
A5
Text Label 3900 3500 0    50   ~ 0
A6
Text Label 3900 3600 0    50   ~ 0
A7
Text Label 3900 3700 0    50   ~ 0
A8
Text Label 3900 3800 0    50   ~ 0
A9
Text Label 3900 3900 0    50   ~ 0
A10
Text Label 3900 4000 0    50   ~ 0
A11
Text Label 3900 4100 0    50   ~ 0
A12
Text Label 3900 4200 0    50   ~ 0
A13
Text Label 3900 4300 0    50   ~ 0
A14
Text Label 3900 4400 0    50   ~ 0
A15
Text Label 3900 4500 0    50   ~ 0
GND
Text Label 3900 4600 0    50   ~ 0
D0
Text Label 3900 4700 0    50   ~ 0
D1
Text Label 3900 4800 0    50   ~ 0
D2
Text Label 3900 4900 0    50   ~ 0
D3
Text Label 3900 5000 0    50   ~ 0
D4
Text Label 3900 5100 0    50   ~ 0
D5
Text Label 3900 5200 0    50   ~ 0
D6
Text Label 3900 5300 0    50   ~ 0
D7
Text Label 5150 2900 0    50   ~ 0
A0
Text Label 5150 3000 0    50   ~ 0
A1
Text Label 5150 3100 0    50   ~ 0
A2
Text Label 5150 3200 0    50   ~ 0
A3
Text Label 5150 3300 0    50   ~ 0
A4
Text Label 5150 3400 0    50   ~ 0
A5
Text Label 5150 3500 0    50   ~ 0
A6
Text Label 5150 3600 0    50   ~ 0
A7
Text Label 5150 3700 0    50   ~ 0
A8
Text Label 5150 3800 0    50   ~ 0
A9
Text Label 5150 3900 0    50   ~ 0
A10
Text Label 5150 4000 0    50   ~ 0
A11
Text Label 5150 4100 0    50   ~ 0
A12
Text Label 5150 4200 0    50   ~ 0
A13
Text Label 5150 4300 0    50   ~ 0
A14
Text Label 5150 4400 0    50   ~ 0
A15
Text Label 5150 4500 0    50   ~ 0
GND
Text Label 5150 4600 0    50   ~ 0
D0
Text Label 5150 4700 0    50   ~ 0
D1
Text Label 5150 4800 0    50   ~ 0
D2
Text Label 5150 4900 0    50   ~ 0
D3
Text Label 5150 5000 0    50   ~ 0
D4
Text Label 5150 5100 0    50   ~ 0
D5
Text Label 5150 5200 0    50   ~ 0
D6
Text Label 5150 5300 0    50   ~ 0
D7
Text Label 6400 2900 0    50   ~ 0
A0
Text Label 6400 3000 0    50   ~ 0
A1
Text Label 6400 3100 0    50   ~ 0
A2
Text Label 6400 3200 0    50   ~ 0
A3
Text Label 6400 3300 0    50   ~ 0
A4
Text Label 6400 3400 0    50   ~ 0
A5
Text Label 6400 3500 0    50   ~ 0
A6
Text Label 6400 3600 0    50   ~ 0
A7
Text Label 6400 3700 0    50   ~ 0
A8
Text Label 6400 3800 0    50   ~ 0
A9
Text Label 6400 3900 0    50   ~ 0
A10
Text Label 6400 4000 0    50   ~ 0
A11
Text Label 6400 4100 0    50   ~ 0
A12
Text Label 6400 4200 0    50   ~ 0
A13
Text Label 6400 4300 0    50   ~ 0
A14
Text Label 6400 4400 0    50   ~ 0
A15
Text Label 6400 4500 0    50   ~ 0
GND
Text Label 6400 4600 0    50   ~ 0
D0
Text Label 6400 4700 0    50   ~ 0
D1
Text Label 6400 4800 0    50   ~ 0
D2
Text Label 6400 4900 0    50   ~ 0
D3
Text Label 6400 5000 0    50   ~ 0
D4
Text Label 6400 5100 0    50   ~ 0
D5
Text Label 6400 5200 0    50   ~ 0
D6
Text Label 6400 5300 0    50   ~ 0
D7
Text Label 8250 4750 0    50   ~ 0
-12V
Text Label 8250 3550 0    50   ~ 0
+12V
Text Label 8250 3950 0    50   ~ 0
+5V
Text Label 8250 4350 0    50   ~ 0
GND
$Comp
L Device:CP_Small C4
U 1 1
P 8650 4550
F 0 "C4" H 8738 4596 50  0000 L CNN
F 1 "100u" H 8738 4505 50  0000 L CNN
F 2 "Capacitor_THT:CP_Radial_D6.3mm_P2.50mm" H 8650 4550 50  0001 C CNN
F 3 "~" H 8650 4550 50  0001 C CNN
F 4 "860020573008" H 8650 4550 50  0001 C CNN "MPN"
F 5 "Würth Elektronik" H 8650 4550 50  0001 C CNN "Manufacturer"
	1    8650 4550
	1    0    0    -1  
$EndComp
$Comp
L Device:CP_Small C3
U 1 1
P 8650 4150
F 0 "C3" H 8562 4196 50  0000 R CNN
F 1 "100u" H 8562 4105 50  0000 R CNN
F 2 "Capacitor_THT:CP_Radial_D6.3mm_P2.50mm" H 8650 4150 50  0001 C CNN
F 3 "~" H 8650 4150 50  0001 C CNN
F 4 "860020573008" H 8650 4150 50  0001 C CNN "MPN"
F 5 "Würth Elektronik" H 8650 4150 50  0001 C CNN "Manufacturer"
	1    8650 4150
	1    0    0    -1  
$EndComp
$Comp
L Device:CP_Small C2
U 1 1
P 9200 3750
F 0 "C2" H 9288 3796 50  0000 L CNN
F 1 "100u" H 9288 3705 50  0000 L CNN
F 2 "Capacitor_THT:CP_Radial_D6.3mm_P2.50mm" H 9200 3750 50  0001 C CNN
F 3 "~" H 9200 3750 50  0001 C CNN
F 4 "860020573008" H 9200 3750 50  0001 C CNN "MPN"
F 5 "Würth Elektronik" H 9200 3750 50  0001 C CNN "Manufacturer"
	1    9200 3750
	1    0    0    -1  
$EndComp
Wire Wire Line
	9200 3550 9200 3650
Connection ~ 8650 3950
Wire Wire Line
	8650 3950 8650 4050
Wire Wire Line
	8650 4350 8650 4250
Wire Wire Line
	8650 4350 8650 4450
Connection ~ 8650 4350
Wire Wire Line
	8650 4750 8650 4650
$Comp
L Device:R_Small R1
U 1 1
P 9450 3550
F 0 "R1" V 9254 3550 50  0000 C CNN
F 1 "3K3" V 9345 3550 50  0000 C CNN
F 2 "Resistor_THT:R_Axial_DIN0207_L6.3mm_D2.5mm_P7.62mm_Horizontal" H 9450 3550 50  0001 C CNN
F 3 "~" H 9450 3550 50  0001 C CNN
F 4 "CF14JT3K30" H 9450 3550 50  0001 C CNN "MPN"
F 5 "Stackpole" H 9450 3550 50  0001 C CNN "Manufacturer"
	1    9450 3550
	0    1    1    0   
$EndComp
$Comp
L Device:LED_Small D1
U 1 1
P 9650 3750
F 0 "D1" V 9696 3680 50  0000 R CNN
F 1 "LED_Small" V 9605 3680 50  0000 R CNN
F 2 "LED_THT:LED_D5.0mm" V 9650 3750 50  0001 C CNN
F 3 "~" V 9650 3750 50  0001 C CNN
F 4 "SLR-56MG3F" H 9650 3750 50  0001 C CNN "MPN"
F 5 "Rohm" H 9650 3750 50  0001 C CNN "Manufacturer"
	1    9650 3750
	0    -1   -1   0   
$EndComp
$Comp
L Device:R_Small R2
U 1 1
P 8900 3950
F 0 "R2" V 8704 3950 50  0000 C CNN
F 1 "1K0" V 8795 3950 50  0000 C CNN
F 2 "Resistor_THT:R_Axial_DIN0207_L6.3mm_D2.5mm_P7.62mm_Horizontal" H 8900 3950 50  0001 C CNN
F 3 "~" H 8900 3950 50  0001 C CNN
F 4 "CF14JT1K00" H 8900 3950 50  0001 C CNN "MPN"
F 5 "Stackpole" H 8900 3950 50  0001 C CNN "Manufacturer"
	1    8900 3950
	0    1    1    0   
$EndComp
$Comp
L Device:LED_Small D2
U 1 1
P 9100 4150
F 0 "D2" V 9146 4080 50  0000 R CNN
F 1 "LED_Small" V 9055 4080 50  0000 R CNN
F 2 "LED_THT:LED_D5.0mm" V 9100 4150 50  0001 C CNN
F 3 "~" V 9100 4150 50  0001 C CNN
F 4 "SLR-56MG3F" H 9100 4150 50  0001 C CNN "MPN"
F 5 "Rohm" H 9100 4150 50  0001 C CNN "Manufacturer"
	1    9100 4150
	0    -1   -1   0   
$EndComp
$Comp
L Device:R_Small R3
U 1 1
P 8900 4350
F 0 "R3" V 8704 4350 50  0000 C CNN
F 1 "3K3" V 8795 4350 50  0000 C CNN
F 2 "Resistor_THT:R_Axial_DIN0207_L6.3mm_D2.5mm_P7.62mm_Horizontal" H 8900 4350 50  0001 C CNN
F 3 "~" H 8900 4350 50  0001 C CNN
F 4 "CF14JT3K30" H 8900 4350 50  0001 C CNN "MPN"
F 5 "Stackpole" H 8900 4350 50  0001 C CNN "Manufacturer"
	1    8900 4350
	0    1    1    0   
$EndComp
$Comp
L Device:LED_Small D3
U 1 1
P 9100 4550
F 0 "D3" V 9146 4480 50  0000 R CNN
F 1 "LED_Small" V 9055 4480 50  0000 R CNN
F 2 "LED_THT:LED_D5.0mm" V 9100 4550 50  0001 C CNN
F 3 "~" V 9100 4550 50  0001 C CNN
F 4 "SLR-56MG3F" H 9100 4550 50  0001 C CNN "MPN"
F 5 "Rohm" H 9100 4550 50  0001 C CNN "Manufacturer"
	1    9100 4550
	0    -1   -1   0   
$EndComp
Wire Wire Line
	9100 4350 9100 4450
Wire Wire Line
	9100 4750 9100 4650
Connection ~ 8650 4750
Wire Wire Line
	8650 3950 8800 3950
Wire Wire Line
	9000 3950 9100 3950
Wire Wire Line
	9100 3950 9100 4050
Wire Wire Line
	9100 4250 9100 4350
Connection ~ 9100 4350
Wire Wire Line
	9200 3550 9350 3550
Connection ~ 9200 3550
Wire Wire Line
	9550 3550 9650 3550
Wire Wire Line
	9650 3550 9650 3650
$Comp
L Connector_Generic:Conn_02x08_Odd_Even J11
U 1 1
P 3150 6200
F 0 "J11" H 3200 6717 50  0000 C CNN
F 1 "Conn_02x08_Odd_Even" H 3200 6626 50  0000 C CNN
F 2 "Connector_PinHeader_2.54mm:PinHeader_2x08_P2.54mm_Vertical" H 3150 6200 50  0001 C CNN
F 3 "~" H 3150 6200 50  0001 C CNN
	1    3150 6200
	1    0    0    -1  
$EndComp
Wire Wire Line
	2950 5900 2850 5900
Wire Wire Line
	2950 6000 2850 6000
Wire Wire Line
	2950 6100 2850 6100
Wire Wire Line
	2950 6200 2850 6200
Wire Wire Line
	2950 6300 2850 6300
Wire Wire Line
	2950 6400 2850 6400
Wire Wire Line
	2950 6500 2850 6500
Wire Wire Line
	2950 6600 2850 6600
Text Label 3550 5900 0    50   ~ 0
~BIOSEL0
Text Label 3550 6000 0    50   ~ 0
~BIOSEL1
Text Label 3550 6100 0    50   ~ 0
~BIOSEL2
Text Label 3550 6200 0    50   ~ 0
~BIOSEL3
Wire Wire Line
	3550 5900 3450 5900
Wire Wire Line
	3550 6000 3450 6000
Wire Wire Line
	3550 6100 3450 6100
Wire Wire Line
	3550 6200 3450 6200
$Comp
L Connector:Screw_Terminal_01x04 J12
U 1 1
P 7700 3650
F 0 "J12" H 7618 3967 50  0000 C CNN
F 1 "Screw_Terminal_01x04" H 7618 3876 50  0000 C CNN
F 2 "TerminalBlock_Phoenix:TerminalBlock_Phoenix_PT-1,5-4-3.5-H_1x04_P3.50mm_Horizontal" H 7618 3875 50  0001 C CNN
F 3 "~" H 7700 3650 50  0001 C CNN
F 4 "1984633" H 7700 3650 50  0001 C CNN "MPN"
F 5 "Phoenix Contact" H 7700 3650 50  0001 C CNN "Manufacturer"
	1    7700 3650
	-1   0    0    -1  
$EndComp
Wire Wire Line
	8000 3850 8000 4750
Wire Wire Line
	8000 4750 8650 4750
Wire Wire Line
	7900 3850 8000 3850
Wire Wire Line
	7900 3550 9200 3550
Wire Wire Line
	7900 3750 8100 3750
Wire Wire Line
	8100 3750 8100 4350
Wire Wire Line
	8100 4350 8650 4350
Wire Wire Line
	7900 3650 8200 3650
Wire Wire Line
	8200 3650 8200 3950
Wire Wire Line
	8200 3950 8650 3950
Wire Wire Line
	9200 3850 9200 3950
Wire Wire Line
	9200 3950 9650 3950
Wire Wire Line
	9650 3950 9650 3850
$Comp
L power:GND #PWR0101
U 1 1
P 9650 4050
F 0 "#PWR0101" H 9650 3800 50  0001 C CNN
F 1 "GND" H 9655 3877 50  0000 C CNN
F 2 "" H 9650 4050 50  0001 C CNN
F 3 "" H 9650 4050 50  0001 C CNN
	1    9650 4050
	1    0    0    -1  
$EndComp
Wire Wire Line
	9650 3950 9650 4050
Connection ~ 9650 3950
Text Label 3550 6300 0    50   ~ 0
~BIOSEL0
Text Label 3550 6400 0    50   ~ 0
~BIOSEL1
Text Label 3550 6500 0    50   ~ 0
~BIOSEL2
Text Label 3550 6600 0    50   ~ 0
~BIOSEL3
Wire Wire Line
	3550 6300 3450 6300
Wire Wire Line
	3550 6400 3450 6400
Wire Wire Line
	3550 6500 3450 6500
Wire Wire Line
	3550 6600 3450 6600
Wire Wire Line
	8650 4350 8800 4350
Wire Wire Line
	9000 4350 9100 4350
Wire Wire Line
	8650 4750 9100 4750
$EndSCHEMATC
